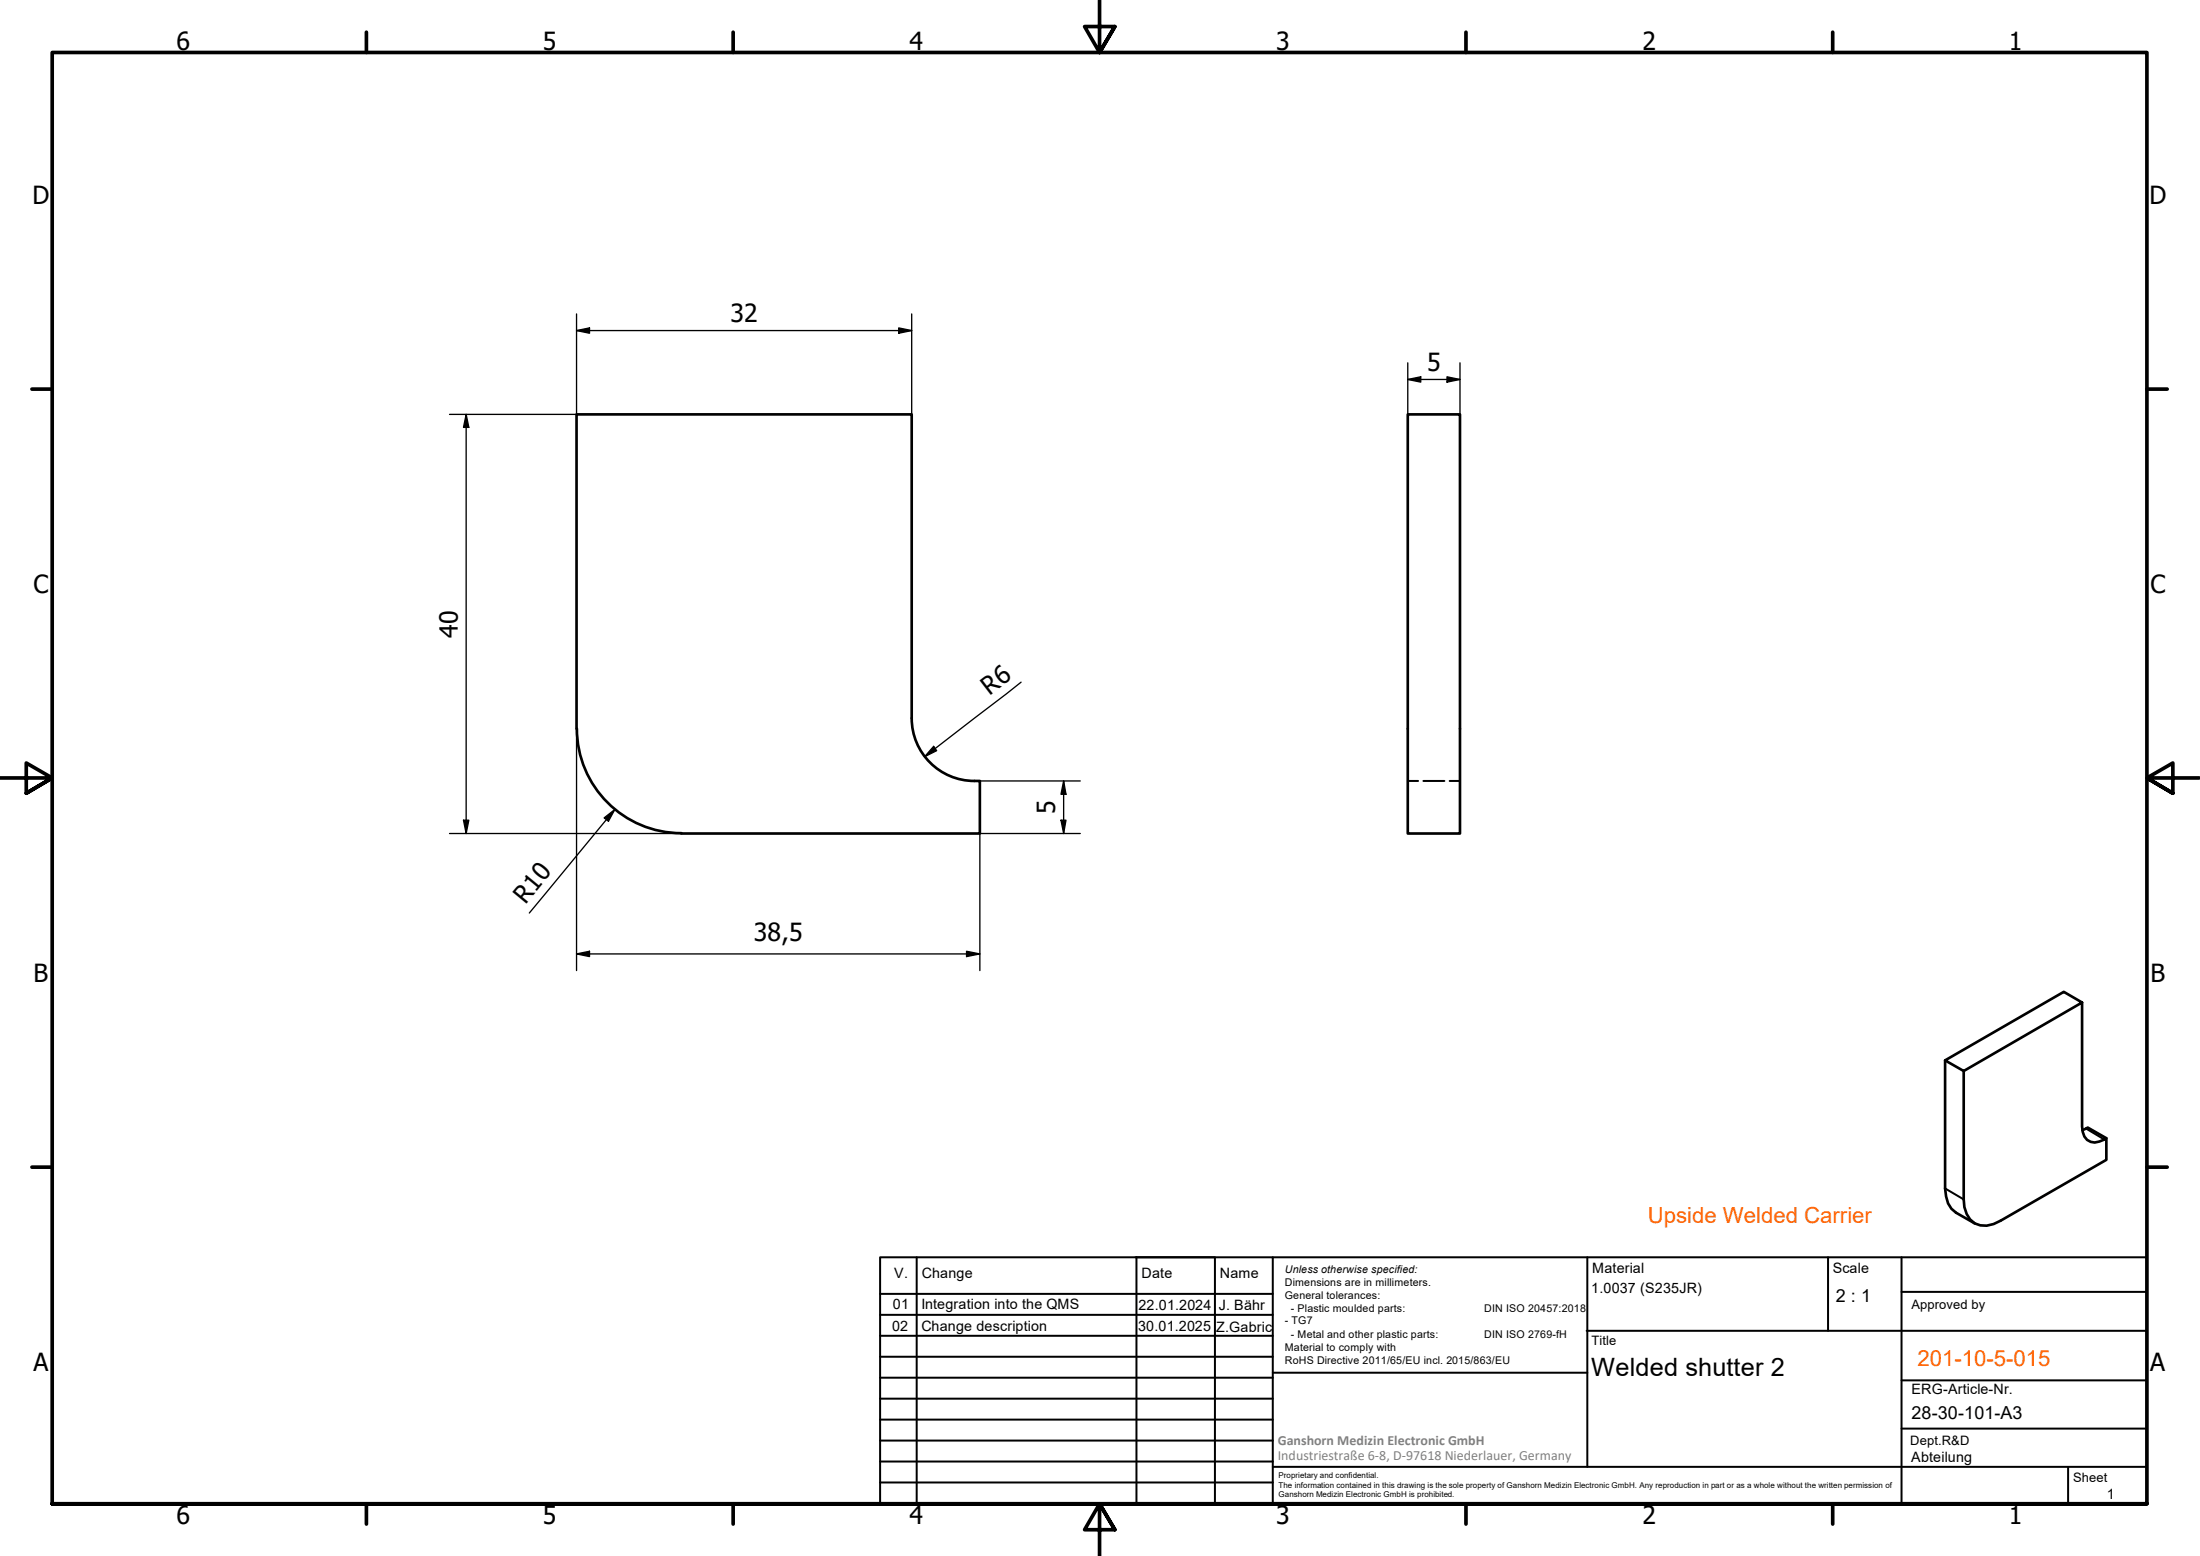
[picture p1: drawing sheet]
<svg xmlns="http://www.w3.org/2000/svg" width="420mm" height="297mm" viewBox="0 0 420 297" stroke-linecap="round" stroke-linejoin="round" font-family="sans-serif">
<!-- layer: Visible (ISO) -->
<path d="M268.9 79.1h9.9v80h-9.9zM110.2 139.1a20 20 0 0 0 19.9 20M174.1 137.1a12 12 0 0 0 12 12M174.1 137.1v-58h-64v60M186.1 149.1h1v10h-57M397.6 191.4l-22.6 13.1-3.5-2.1 22.6-13.1 3.5 2.1v23.7a2.67 2.67 0 0 0 2.4 3l.9-.2 1.4-.6M371.5 202.4v24.5l.2 1.5 .3 1.3 .7 1 .9 .8 3.5 2M375 204.5v24.5a5.2 5.2 0 0 0 2.1 4.5 4.9 4.9 0 0 0 5-.5l20.2-11.6v-4.1l-3.6-2-1 .5" fill="none" stroke="#000" stroke-width=".51"/>
<!-- layer: Hidden (ISO) -->
<path d="M268.9 149.1h1.9M271.8 149.1h4M276.9 149.1h1.9" fill="none" stroke="#000" stroke-width=".38"/>
<!-- layer: Visible Narrow (ISO) -->
<path d="M398.4 215.4l3.5 2.1M371.5 226.9l3.5 2.1" fill="none" stroke="#000" stroke-width=".38"/>
<!-- layer: Border (ISO) -->
<g fill="none" stroke="#000" stroke-width=".7">
<path d="M70 6.1v3.9M140 6.1v3.9M210 0v10l-2.9-4.9h5.8l-2.9 4.9 2.9-4.9M280 6.1v3.9M350 6.1v3.9M6.1 74.3h3.9M410 74.3h3.9M0 148.5h10l-5-2.8v5.7l5-2.9-5 2.9M420 148.5h-10l5-2.8v5.7l-5-2.9 5 2.9M6.1 222.8h3.9M410 222.8h3.9M10 287.1v-277.1h400v277.1h-400h400"/>
<path d="M70 287.1v3.8M140 287.1v3.8M212.9 292l-2.9-4.9 2.9 4.9h-5.8l2.9-4.9v9.9M280 287.1v3.8M350 287.1v3.8"/>
</g>
<!-- layer: TitleBlock -->
<g fill="none" stroke="#000" stroke-width=".38">
<path d="M168.1 251h75M168.1 247h75M168.1 255h75M168.1 259h75M175.1 240v47M216.9 240h15M217 240v47M232 240v47M243.1 240.1v46.9h-75v-47h241.9v47.1h-167M303 254h107M303.1 240v40M349.1 240v14"/>
<path d="M363.2 240v47.1M363.2 246.6h46.8M168.1 271h75M168.1 263h75M168.1 267h75M168.1 275h75M168.1 279h75M243.1 262.1h60M363.2 272.7h46.8M363.2 263.5h46.8M168.1 283h75M216.9 287h15"/>
<path d="M243.1 280h166.9M395 280.1v7"/>
</g>
<!-- layer: Dimension (ISO) -->
<g fill="none" stroke="#000" stroke-width=".25">
<path d="M110.1 59.9v19.2h-24.2M174.1 59.9v19.2M89 79.1v80M89 79.1l.5 2.5h-1zM110.1 63.1l2.5-.5v1zM110.1 63.1h64M171.6 62.6l2.5 .5-2.5 .5zM268.9 69.3v9.8M268.9 72.4l2.4-.5v1zM268.9 72.4h9.9M276.4 71.9l2.4 .5-2.4 .5zM278.8 69.3v9.8"/>
<path d="M110.1 139.1v46.2M195 130.2l-18.4 14.2M85.9 159.1h44.2M88.5 156.6h1l-.5 2.5zM115.4 156.1l2-1.6-1.2 2.3zM117.4 154.5l-16.3 19.8M178.3 142.5l.6 .8-2.3 1.1zM187.1 149.1h19.2M202.6 156.6h1l-.5 2.5zM203.1 149.1v10M203.1 149.1l.5 2.5h-1zM206.3 159.1h-19.2v26.2"/>
<path d="M110.1 182.1l2.5-.5v1zM110.1 182.1h77M184.6 181.6l2.5 .5-2.5 .5z"/>
</g>
<path d="M110.1 63.1l2.5-.5v1zM171.6 62.6l2.5 .5-2.5 .5zM268.9 72.4l2.4-.5v1zM276.4 71.9l2.4 .5-2.4 .5zM89 79.1l.5 2.5h-1zM88.5 156.6h1l-.5 2.5zM115.4 156.1l2-1.6-1.2 2.3zM178.3 142.5l.6 .8-2.3 1.1zM202.6 156.6h1l-.5 2.5zM203.1 149.1l.5 2.5h-1zM110.1 182.1l2.5-.5v1zM184.6 181.6l2.5 .5-2.5 .5z" fill="#000"/>
<g font-size="4.8">
<text x="33.7" y="9.6">6</text>
<text x="103.7" y="9.6">5</text>
<text x="173.7" y="9.6">4</text>
<text x="243.7" y="9.6">3</text>
<text x="313.7" y="9.6">2</text>
<text x="383.7" y="9.6">1</text>
<text x="6.2" y="38.9">D</text>
<text x="410.5" y="38.9">D</text>
<text x="139.5" y="61.5">32</text>
<text x="272.5" y="70.9">5</text>
<text x="6.4" y="113.1">C</text>
<text x="410.7" y="113.1">C</text>
<text x="87.4" y="121.7" transform="rotate(-90 87.4 121.7)">40</text>
<text x="189" y="132.9" transform="rotate(-38 189 132.9)">R6</text>
<text x="201.5" y="155.4" transform="rotate(-90 201.5 155.4)">5</text>
<text x="100.3" y="172.7" transform="rotate(-51 100.3 172.7)">R10</text>
<text x="144" y="179.7">38,5</text>
<text x="6.4" y="187.4">B</text>
<text x="410.7" y="187.4">B</text>
<text x="6.4" y="261.7">A</text>
<text x="303.9" y="262.6">Welded shutter 2</text>
<text x="410.7" y="261.7">A</text>
<text x="33.7" y="290.9">6</text>
<text x="103.7" y="290.9">5</text>
<text x="173.7" y="290.9">4</text>
<text x="243.7" y="290.9">3</text>
<text x="313.7" y="290.9">2</text>
<text x="383.7" y="290.9">1</text>
</g>
<g font-size="4.2" fill="#ff6200">
<text x="314.7" y="233.4">Upside Welded Carrier</text>
<text x="366.2" y="260.8">201-10-5-015</text>
</g>
<g font-size="3.4">
<text x="350.6" y="248.5">2 : 1</text>
<text x="365.1" y="270.9">28-30-101-A3</text>
</g>
<g font-size="2.7">
<text x="170.8" y="244">V.</text>
<text x="176" y="244">Change</text>
<text x="218" y="244">Date</text>
<text x="233" y="244">Name</text>
<text x="304.1" y="243">Material</text>
<text x="350" y="243.1">Scale</text>
<text x="170.5" y="249.9">01</text>
<text x="176" y="249.9">Integration into the QMS</text>
<text x="217.4" y="250">22.01.2024</text>
<text x="232.8" y="250">J. Bähr</text>
<text x="303.9" y="246.8">1.0037 (S235JR)</text>
<text x="170.4" y="254">02</text>
<text x="176" y="254">Change description</text>
<text x="217.4" y="254">30.01.2025</text>
<text x="232.3" y="254.2">Z.Gabric</text>
<text x="365.1" y="266.1">ERG-Article-Nr.</text>
<text x="365" y="279">Abteilung</text>
<text x="402.3" y="286.2">1</text>
</g>
<g font-size="2.7" fill="#808080">
<text x="244" y="275.8">Ganshorn Medizin Electronic GmbH</text>
<text x="244" y="278.7">Industriestraße 6-8, D-97618 Niederlauer, Germany</text>
</g>
<g font-size="2.5">
<text x="365.1" y="249.9">Approved by</text>
<text x="304" y="256.8">Title</text>
<text x="364.8" y="275.8">Dept.R&amp;D</text>
<text x="395.9" y="282.9">Sheet</text>
</g>
<g font-size="2">
<text x="245.4" y="242.9">Unless otherwise specified:</text>
<text x="245.4" y="245.4">Dimensions are in millimeters.</text>
<text x="245.4" y="247.9">General tolerances:</text>
<text x="246.5" y="250.4">- Plastic moulded parts:</text>
<text x="283.5" y="250.4">DIN ISO 20457:2018</text>
<text x="245.4" y="252.8">- TG7</text>
<text x="245.4" y="257.9">Material to comply with</text>
<text x="246.5" y="255.4">- Metal and other plastic parts:</text>
<text x="283.5" y="255.4">DIN ISO 2769-fH</text>
<text x="245.4" y="260.3">RoHS Directive 2011/65/EU incl. 2015/863/EU</text>
</g>
<g font-size="1.5">
<text x="244.2" y="282.2">Proprietary and confidential.</text>
<text x="244.2" y="284">The information contained in this drawing is the sole property of Ganshorn Medizin Electronic GmbH. Any reproduction in part or as a whole without the written permission of</text>
<text x="244.2" y="285.8">Ganshorn Medizin Electronic GmbH is prohibited.</text>
</g>
</svg>
